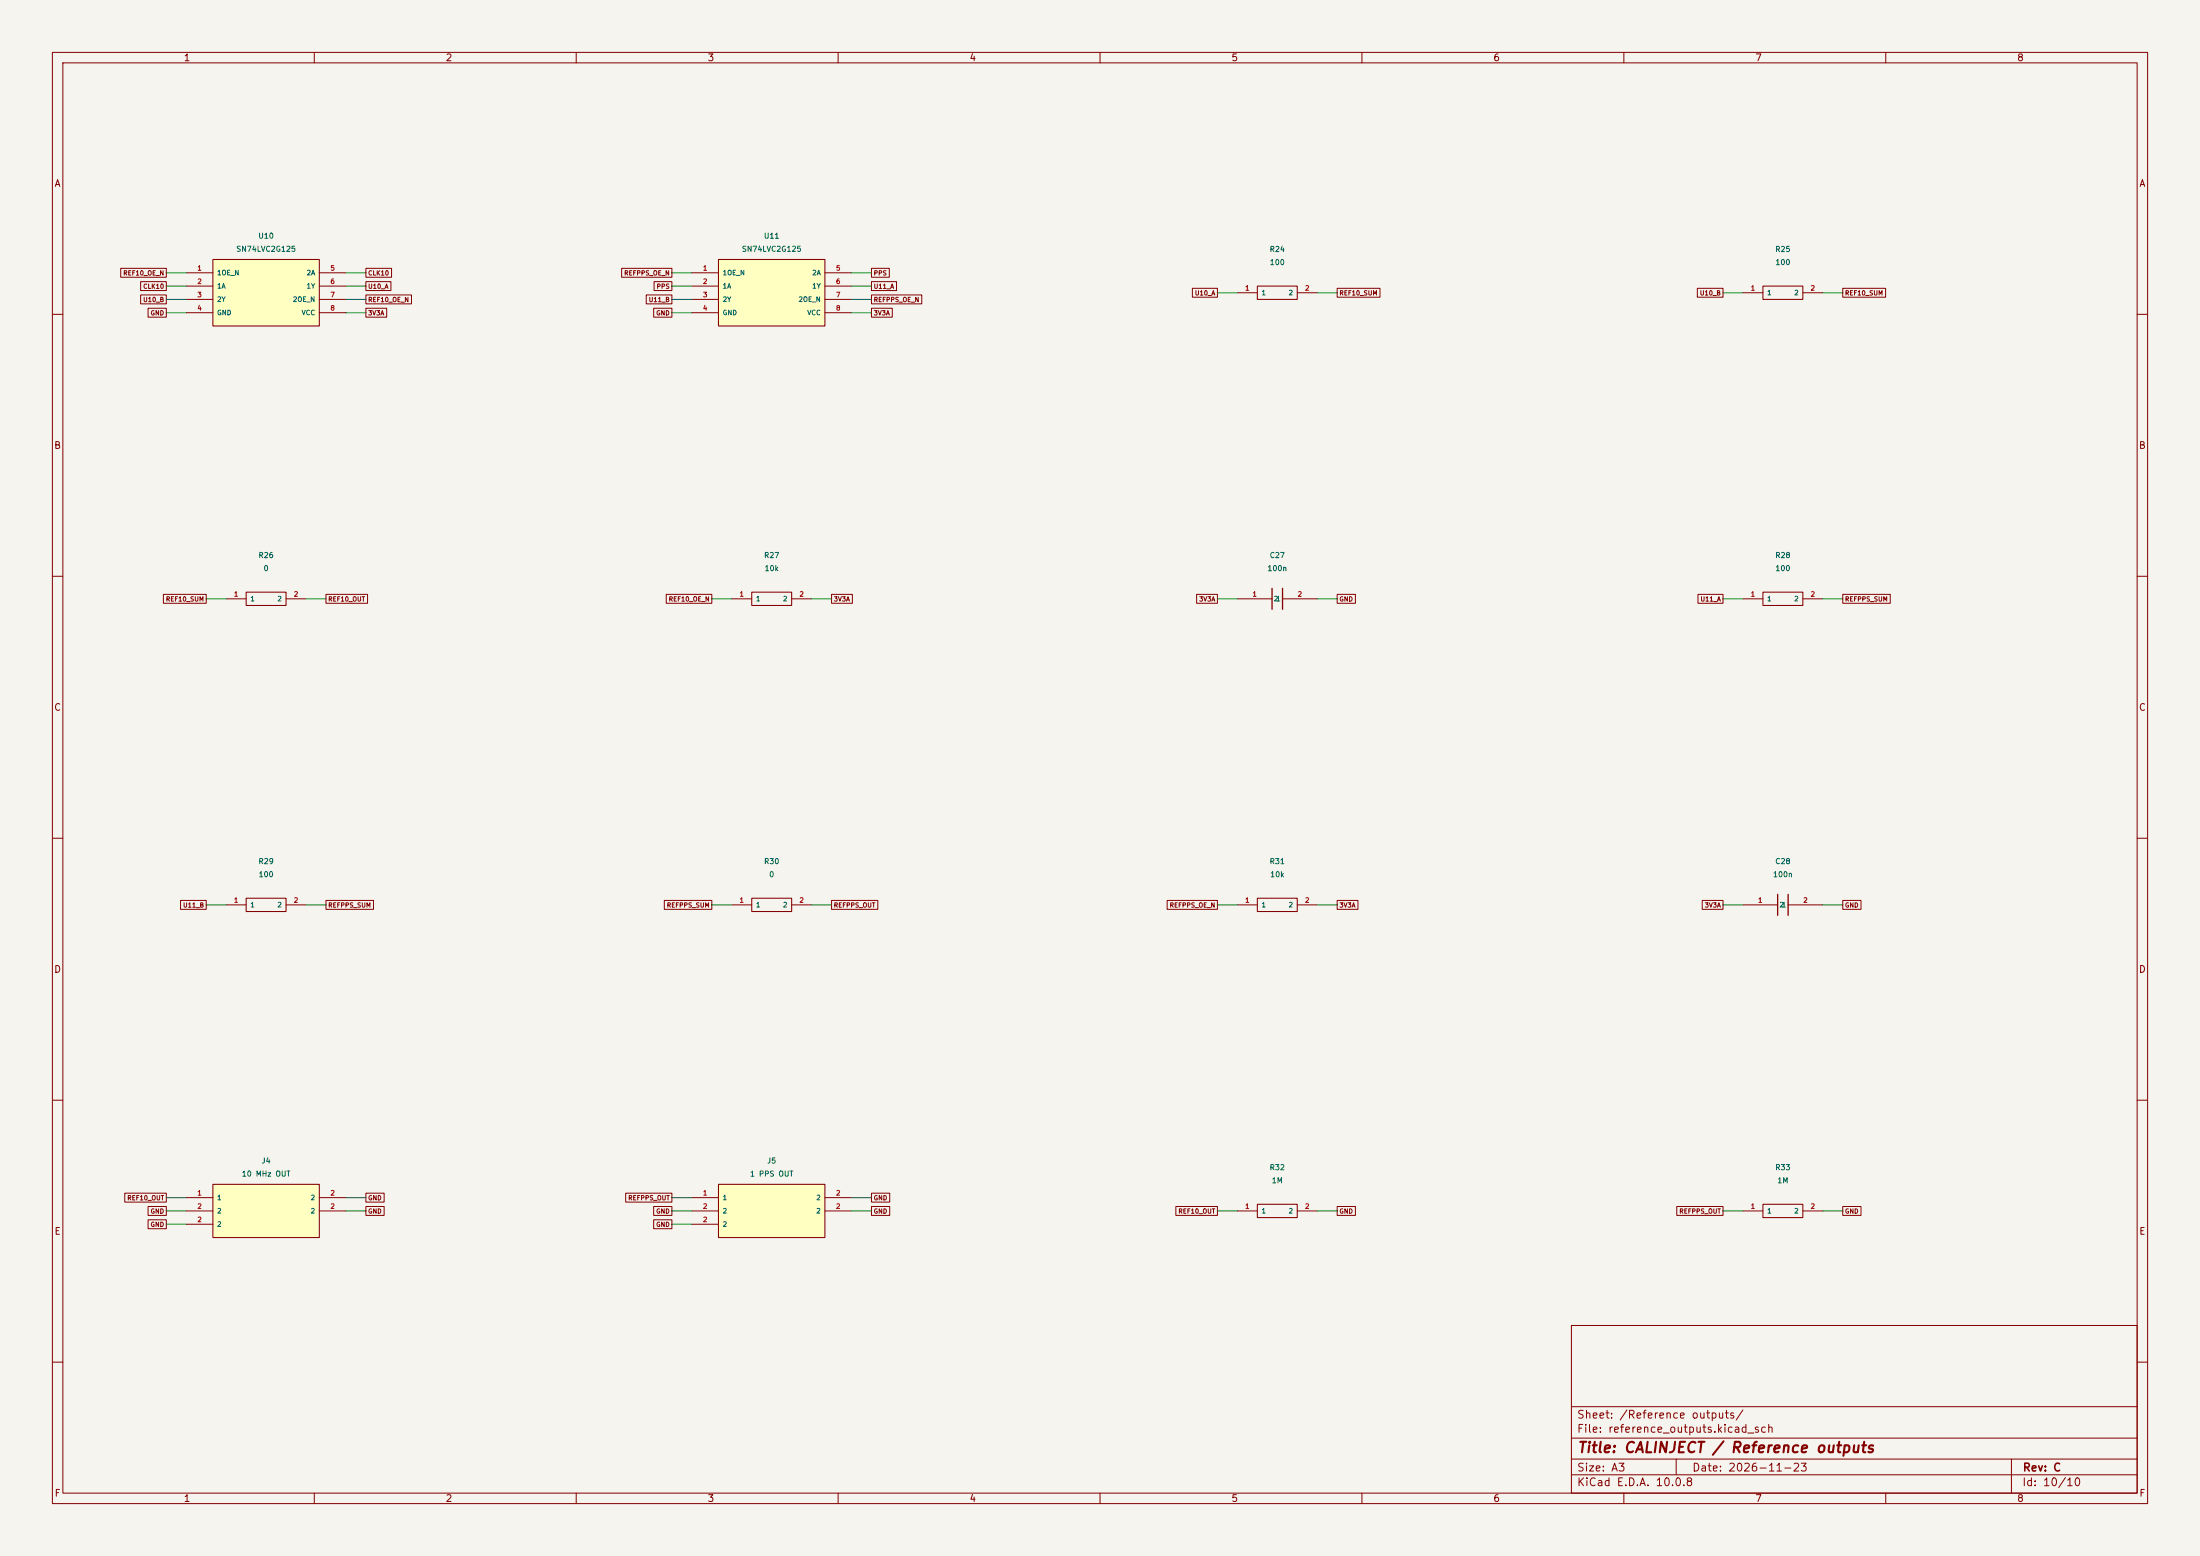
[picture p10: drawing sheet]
(kicad_sch (version 20250114) (generator "eeschema") (paper "A3") (title_block (title "CALINJECT / Reference outputs") (date "2026-11-23") (rev "C"))
(lib_symbols (symbol "Calinject:U10" (pin_names (offset 0.7)) (in_bom yes) (on_board yes)
(property "Reference" "U" (at 0 8.89 0) (effects (font (size 1.0 1.0))))
(property "Value" "SN74LVC2G125" (at 0 11.43 0) (effects (font (size 1.0 1.0))))
(symbol "U10_0_1" (rectangle (start -10.16 -6.35) (end 10.16 6.35) (stroke (width 0.2) (type default)) (fill (type background))))
(symbol "U10_1_1"
(pin input line (at -15.24 3.8099999999999996 0) (length 5.08) (name "1OE_N" (effects (font (size .9 .9)))) (number "1" (effects (font (size .9 .9)))))
(pin input line (at -15.24 1.2699999999999996 0) (length 5.08) (name "1A" (effects (font (size .9 .9)))) (number "2" (effects (font (size .9 .9)))))
(pin output line (at -15.24 -1.2700000000000005 0) (length 5.08) (name "2Y" (effects (font (size .9 .9)))) (number "3" (effects (font (size .9 .9)))))
(pin power_in line (at -15.24 -3.8100000000000005 0) (length 5.08) (name "GND" (effects (font (size .9 .9)))) (number "4" (effects (font (size .9 .9)))))
(pin input line (at 15.24 3.8099999999999996 180) (length 5.08) (name "2A" (effects (font (size .9 .9)))) (number "5" (effects (font (size .9 .9)))))
(pin output line (at 15.24 1.2699999999999996 180) (length 5.08) (name "1Y" (effects (font (size .9 .9)))) (number "6" (effects (font (size .9 .9)))))
(pin input line (at 15.24 -1.2700000000000005 180) (length 5.08) (name "2OE_N" (effects (font (size .9 .9)))) (number "7" (effects (font (size .9 .9)))))
(pin power_in line (at 15.24 -3.8100000000000005 180) (length 5.08) (name "VCC" (effects (font (size .9 .9)))) (number "8" (effects (font (size .9 .9)))))))
(symbol "Calinject:U11" (pin_names (offset 0.7)) (in_bom yes) (on_board yes)
(property "Reference" "U" (at 0 8.89 0) (effects (font (size 1.0 1.0))))
(property "Value" "SN74LVC2G125" (at 0 11.43 0) (effects (font (size 1.0 1.0))))
(symbol "U11_0_1" (rectangle (start -10.16 -6.35) (end 10.16 6.35) (stroke (width 0.2) (type default)) (fill (type background))))
(symbol "U11_1_1"
(pin input line (at -15.24 3.8099999999999996 0) (length 5.08) (name "1OE_N" (effects (font (size .9 .9)))) (number "1" (effects (font (size .9 .9)))))
(pin input line (at -15.24 1.2699999999999996 0) (length 5.08) (name "1A" (effects (font (size .9 .9)))) (number "2" (effects (font (size .9 .9)))))
(pin output line (at -15.24 -1.2700000000000005 0) (length 5.08) (name "2Y" (effects (font (size .9 .9)))) (number "3" (effects (font (size .9 .9)))))
(pin power_in line (at -15.24 -3.8100000000000005 0) (length 5.08) (name "GND" (effects (font (size .9 .9)))) (number "4" (effects (font (size .9 .9)))))
(pin input line (at 15.24 3.8099999999999996 180) (length 5.08) (name "2A" (effects (font (size .9 .9)))) (number "5" (effects (font (size .9 .9)))))
(pin output line (at 15.24 1.2699999999999996 180) (length 5.08) (name "1Y" (effects (font (size .9 .9)))) (number "6" (effects (font (size .9 .9)))))
(pin input line (at 15.24 -1.2700000000000005 180) (length 5.08) (name "2OE_N" (effects (font (size .9 .9)))) (number "7" (effects (font (size .9 .9)))))
(pin power_in line (at 15.24 -3.8100000000000005 180) (length 5.08) (name "VCC" (effects (font (size .9 .9)))) (number "8" (effects (font (size .9 .9)))))))
(symbol "Calinject:R24" (pin_names (offset 0.7)) (in_bom yes) (on_board yes)
(property "Reference" "R" (at 0 6.35 0) (effects (font (size 1.0 1.0))))
(property "Value" "100" (at 0 8.89 0) (effects (font (size 1.0 1.0))))
(symbol "R24_0_1" (rectangle (start -3.81 -1.27) (end 3.81 1.27) (stroke (width 0.2) (type default)) (fill (type none))))
(symbol "R24_1_1"
(pin passive line (at -7.62 0 0) (length 3.81) (name "1" (effects (font (size .9 .9)))) (number "1" (effects (font (size .9 .9)))))
(pin passive line (at 7.62 0 180) (length 3.81) (name "2" (effects (font (size .9 .9)))) (number "2" (effects (font (size .9 .9)))))))
(symbol "Calinject:R25" (pin_names (offset 0.7)) (in_bom yes) (on_board yes)
(property "Reference" "R" (at 0 6.35 0) (effects (font (size 1.0 1.0))))
(property "Value" "100" (at 0 8.89 0) (effects (font (size 1.0 1.0))))
(symbol "R25_0_1" (rectangle (start -3.81 -1.27) (end 3.81 1.27) (stroke (width 0.2) (type default)) (fill (type none))))
(symbol "R25_1_1"
(pin passive line (at -7.62 0 0) (length 3.81) (name "1" (effects (font (size .9 .9)))) (number "1" (effects (font (size .9 .9)))))
(pin passive line (at 7.62 0 180) (length 3.81) (name "2" (effects (font (size .9 .9)))) (number "2" (effects (font (size .9 .9)))))))
(symbol "Calinject:R26" (pin_names (offset 0.7)) (in_bom yes) (on_board yes)
(property "Reference" "R" (at 0 6.35 0) (effects (font (size 1.0 1.0))))
(property "Value" "0" (at 0 8.89 0) (effects (font (size 1.0 1.0))))
(symbol "R26_0_1" (rectangle (start -3.81 -1.27) (end 3.81 1.27) (stroke (width 0.2) (type default)) (fill (type none))))
(symbol "R26_1_1"
(pin passive line (at -7.62 0 0) (length 3.81) (name "1" (effects (font (size .9 .9)))) (number "1" (effects (font (size .9 .9)))))
(pin passive line (at 7.62 0 180) (length 3.81) (name "2" (effects (font (size .9 .9)))) (number "2" (effects (font (size .9 .9)))))))
(symbol "Calinject:R27" (pin_names (offset 0.7)) (in_bom yes) (on_board yes)
(property "Reference" "R" (at 0 6.35 0) (effects (font (size 1.0 1.0))))
(property "Value" "10k" (at 0 8.89 0) (effects (font (size 1.0 1.0))))
(symbol "R27_0_1" (rectangle (start -3.81 -1.27) (end 3.81 1.27) (stroke (width 0.2) (type default)) (fill (type none))))
(symbol "R27_1_1"
(pin passive line (at -7.62 0 0) (length 3.81) (name "1" (effects (font (size .9 .9)))) (number "1" (effects (font (size .9 .9)))))
(pin passive line (at 7.62 0 180) (length 3.81) (name "2" (effects (font (size .9 .9)))) (number "2" (effects (font (size .9 .9)))))))
(symbol "Calinject:C27" (pin_names (offset 0.7)) (in_bom yes) (on_board yes)
(property "Reference" "C" (at 0 6.35 0) (effects (font (size 1.0 1.0))))
(property "Value" "100n" (at 0 8.89 0) (effects (font (size 1.0 1.0))))
(symbol "C27_0_1" (polyline (pts (xy -1 -2) (xy -1 2)) (stroke (width 0.25) (type default)) (fill (type none))) (polyline (pts (xy 1 -2) (xy 1 2)) (stroke (width 0.25) (type default)) (fill (type none))))
(symbol "C27_1_1"
(pin passive line (at -7.62 0 0) (length 6.62) (name "1" (effects (font (size .9 .9)))) (number "1" (effects (font (size .9 .9)))))
(pin passive line (at 7.62 0 180) (length 6.62) (name "2" (effects (font (size .9 .9)))) (number "2" (effects (font (size .9 .9)))))))
(symbol "Calinject:R28" (pin_names (offset 0.7)) (in_bom yes) (on_board yes)
(property "Reference" "R" (at 0 6.35 0) (effects (font (size 1.0 1.0))))
(property "Value" "100" (at 0 8.89 0) (effects (font (size 1.0 1.0))))
(symbol "R28_0_1" (rectangle (start -3.81 -1.27) (end 3.81 1.27) (stroke (width 0.2) (type default)) (fill (type none))))
(symbol "R28_1_1"
(pin passive line (at -7.62 0 0) (length 3.81) (name "1" (effects (font (size .9 .9)))) (number "1" (effects (font (size .9 .9)))))
(pin passive line (at 7.62 0 180) (length 3.81) (name "2" (effects (font (size .9 .9)))) (number "2" (effects (font (size .9 .9)))))))
(symbol "Calinject:R29" (pin_names (offset 0.7)) (in_bom yes) (on_board yes)
(property "Reference" "R" (at 0 6.35 0) (effects (font (size 1.0 1.0))))
(property "Value" "100" (at 0 8.89 0) (effects (font (size 1.0 1.0))))
(symbol "R29_0_1" (rectangle (start -3.81 -1.27) (end 3.81 1.27) (stroke (width 0.2) (type default)) (fill (type none))))
(symbol "R29_1_1"
(pin passive line (at -7.62 0 0) (length 3.81) (name "1" (effects (font (size .9 .9)))) (number "1" (effects (font (size .9 .9)))))
(pin passive line (at 7.62 0 180) (length 3.81) (name "2" (effects (font (size .9 .9)))) (number "2" (effects (font (size .9 .9)))))))
(symbol "Calinject:R30" (pin_names (offset 0.7)) (in_bom yes) (on_board yes)
(property "Reference" "R" (at 0 6.35 0) (effects (font (size 1.0 1.0))))
(property "Value" "0" (at 0 8.89 0) (effects (font (size 1.0 1.0))))
(symbol "R30_0_1" (rectangle (start -3.81 -1.27) (end 3.81 1.27) (stroke (width 0.2) (type default)) (fill (type none))))
(symbol "R30_1_1"
(pin passive line (at -7.62 0 0) (length 3.81) (name "1" (effects (font (size .9 .9)))) (number "1" (effects (font (size .9 .9)))))
(pin passive line (at 7.62 0 180) (length 3.81) (name "2" (effects (font (size .9 .9)))) (number "2" (effects (font (size .9 .9)))))))
(symbol "Calinject:R31" (pin_names (offset 0.7)) (in_bom yes) (on_board yes)
(property "Reference" "R" (at 0 6.35 0) (effects (font (size 1.0 1.0))))
(property "Value" "10k" (at 0 8.89 0) (effects (font (size 1.0 1.0))))
(symbol "R31_0_1" (rectangle (start -3.81 -1.27) (end 3.81 1.27) (stroke (width 0.2) (type default)) (fill (type none))))
(symbol "R31_1_1"
(pin passive line (at -7.62 0 0) (length 3.81) (name "1" (effects (font (size .9 .9)))) (number "1" (effects (font (size .9 .9)))))
(pin passive line (at 7.62 0 180) (length 3.81) (name "2" (effects (font (size .9 .9)))) (number "2" (effects (font (size .9 .9)))))))
(symbol "Calinject:C28" (pin_names (offset 0.7)) (in_bom yes) (on_board yes)
(property "Reference" "C" (at 0 6.35 0) (effects (font (size 1.0 1.0))))
(property "Value" "100n" (at 0 8.89 0) (effects (font (size 1.0 1.0))))
(symbol "C28_0_1" (polyline (pts (xy -1 -2) (xy -1 2)) (stroke (width 0.25) (type default)) (fill (type none))) (polyline (pts (xy 1 -2) (xy 1 2)) (stroke (width 0.25) (type default)) (fill (type none))))
(symbol "C28_1_1"
(pin passive line (at -7.62 0 0) (length 6.62) (name "1" (effects (font (size .9 .9)))) (number "1" (effects (font (size .9 .9)))))
(pin passive line (at 7.62 0 180) (length 6.62) (name "2" (effects (font (size .9 .9)))) (number "2" (effects (font (size .9 .9)))))))
(symbol "Calinject:J4" (pin_names (offset 0.7)) (in_bom yes) (on_board yes)
(property "Reference" "J" (at 0 7.62 0) (effects (font (size 1.0 1.0))))
(property "Value" "10 MHz OUT" (at 0 10.16 0) (effects (font (size 1.0 1.0))))
(symbol "J4_0_1" (rectangle (start -10.16 -5.08) (end 10.16 5.08) (stroke (width 0.2) (type default)) (fill (type background))))
(symbol "J4_1_1"
(pin passive line (at -15.24 2.54 0) (length 5.08) (name "1" (effects (font (size .9 .9)))) (number "1" (effects (font (size .9 .9)))))
(pin passive line (at -15.24 0.0 0) (length 5.08) (name "2" (effects (font (size .9 .9)))) (number "2" (effects (font (size .9 .9)))))
(pin passive line (at -15.24 -2.54 0) (length 5.08) (name "2" (effects (font (size .9 .9)))) (number "2" (effects (font (size .9 .9)))))
(pin passive line (at 15.24 2.54 180) (length 5.08) (name "2" (effects (font (size .9 .9)))) (number "2" (effects (font (size .9 .9)))))
(pin passive line (at 15.24 0.0 180) (length 5.08) (name "2" (effects (font (size .9 .9)))) (number "2" (effects (font (size .9 .9)))))))
(symbol "Calinject:J5" (pin_names (offset 0.7)) (in_bom yes) (on_board yes)
(property "Reference" "J" (at 0 7.62 0) (effects (font (size 1.0 1.0))))
(property "Value" "1 PPS OUT" (at 0 10.16 0) (effects (font (size 1.0 1.0))))
(symbol "J5_0_1" (rectangle (start -10.16 -5.08) (end 10.16 5.08) (stroke (width 0.2) (type default)) (fill (type background))))
(symbol "J5_1_1"
(pin passive line (at -15.24 2.54 0) (length 5.08) (name "1" (effects (font (size .9 .9)))) (number "1" (effects (font (size .9 .9)))))
(pin passive line (at -15.24 0.0 0) (length 5.08) (name "2" (effects (font (size .9 .9)))) (number "2" (effects (font (size .9 .9)))))
(pin passive line (at -15.24 -2.54 0) (length 5.08) (name "2" (effects (font (size .9 .9)))) (number "2" (effects (font (size .9 .9)))))
(pin passive line (at 15.24 2.54 180) (length 5.08) (name "2" (effects (font (size .9 .9)))) (number "2" (effects (font (size .9 .9)))))
(pin passive line (at 15.24 0.0 180) (length 5.08) (name "2" (effects (font (size .9 .9)))) (number "2" (effects (font (size .9 .9)))))))
(symbol "Calinject:R32" (pin_names (offset 0.7)) (in_bom yes) (on_board yes)
(property "Reference" "R" (at 0 6.35 0) (effects (font (size 1.0 1.0))))
(property "Value" "1M" (at 0 8.89 0) (effects (font (size 1.0 1.0))))
(symbol "R32_0_1" (rectangle (start -3.81 -1.27) (end 3.81 1.27) (stroke (width 0.2) (type default)) (fill (type none))))
(symbol "R32_1_1"
(pin passive line (at -7.62 0 0) (length 3.81) (name "1" (effects (font (size .9 .9)))) (number "1" (effects (font (size .9 .9)))))
(pin passive line (at 7.62 0 180) (length 3.81) (name "2" (effects (font (size .9 .9)))) (number "2" (effects (font (size .9 .9)))))))
(symbol "Calinject:R33" (pin_names (offset 0.7)) (in_bom yes) (on_board yes)
(property "Reference" "R" (at 0 6.35 0) (effects (font (size 1.0 1.0))))
(property "Value" "1M" (at 0 8.89 0) (effects (font (size 1.0 1.0))))
(symbol "R33_0_1" (rectangle (start -3.81 -1.27) (end 3.81 1.27) (stroke (width 0.2) (type default)) (fill (type none))))
(symbol "R33_1_1"
(pin passive line (at -7.62 0 0) (length 3.81) (name "1" (effects (font (size .9 .9)))) (number "1" (effects (font (size .9 .9)))))
(pin passive line (at 7.62 0 180) (length 3.81) (name "2" (effects (font (size .9 .9)))) (number "2" (effects (font (size .9 .9))))))))
(symbol (lib_id "Calinject:U10") (at 50.8 55.88 0) (unit 1) (in_bom yes) (on_board yes) (dnp no)
(property "Reference" "U10" (at 50.8 45.03 0) (effects (font (size 1 1))))
(property "Value" "SN74LVC2G125" (at 50.8 47.53 0) (effects (font (size 1 1))))
(property "Footprint" "Calinject:SSOP8_DCT_U10" (at 50.8 64.23 0) (effects (font (size 1 1)) (hide yes)))
(pin "1")
(pin "2")
(pin "3")
(pin "4")
(pin "5")
(pin "6")
(pin "7")
(pin "8"))
(wire (pts (xy 35.559999999999995 52.07) (xy 31.749999999999996 52.07)) (stroke (width 0) (type default)))
(global_label "REF10_OE_N" (shape passive) (at 31.749999999999996 52.07 0) (effects (font (size .85 .85)) (justify right)))
(wire (pts (xy 35.559999999999995 54.61) (xy 31.749999999999996 54.61)) (stroke (width 0) (type default)))
(global_label "CLK10" (shape passive) (at 31.749999999999996 54.61 0) (effects (font (size .85 .85)) (justify right)))
(wire (pts (xy 35.559999999999995 57.150000000000006) (xy 31.749999999999996 57.150000000000006)) (stroke (width 0) (type default)))
(global_label "U10_B" (shape passive) (at 31.749999999999996 57.150000000000006 0) (effects (font (size .85 .85)) (justify right)))
(wire (pts (xy 35.559999999999995 59.690000000000005) (xy 31.749999999999996 59.690000000000005)) (stroke (width 0) (type default)))
(global_label "GND" (shape passive) (at 31.749999999999996 59.690000000000005 0) (effects (font (size .85 .85)) (justify right)))
(wire (pts (xy 66.03999999999999 52.07) (xy 69.85 52.07)) (stroke (width 0) (type default)))
(global_label "CLK10" (shape passive) (at 69.85 52.07 180) (effects (font (size .85 .85)) (justify left)))
(wire (pts (xy 66.03999999999999 54.61) (xy 69.85 54.61)) (stroke (width 0) (type default)))
(global_label "U10_A" (shape passive) (at 69.85 54.61 180) (effects (font (size .85 .85)) (justify left)))
(wire (pts (xy 66.03999999999999 57.150000000000006) (xy 69.85 57.150000000000006)) (stroke (width 0) (type default)))
(global_label "REF10_OE_N" (shape passive) (at 69.85 57.150000000000006 180) (effects (font (size .85 .85)) (justify left)))
(wire (pts (xy 66.03999999999999 59.690000000000005) (xy 69.85 59.690000000000005)) (stroke (width 0) (type default)))
(global_label "3V3A" (shape passive) (at 69.85 59.690000000000005 180) (effects (font (size .85 .85)) (justify left)))
(symbol (lib_id "Calinject:U11") (at 147.32 55.88 0) (unit 1) (in_bom yes) (on_board yes) (dnp no)
(property "Reference" "U11" (at 147.32 45.03 0) (effects (font (size 1 1))))
(property "Value" "SN74LVC2G125" (at 147.32 47.53 0) (effects (font (size 1 1))))
(property "Footprint" "Calinject:SSOP8_DCT_U11" (at 147.32 64.23 0) (effects (font (size 1 1)) (hide yes)))
(pin "1")
(pin "2")
(pin "3")
(pin "4")
(pin "5")
(pin "6")
(pin "7")
(pin "8"))
(wire (pts (xy 132.07999999999998 52.07) (xy 128.26999999999998 52.07)) (stroke (width 0) (type default)))
(global_label "REFPPS_OE_N" (shape passive) (at 128.26999999999998 52.07 0) (effects (font (size .85 .85)) (justify right)))
(wire (pts (xy 132.07999999999998 54.61) (xy 128.26999999999998 54.61)) (stroke (width 0) (type default)))
(global_label "PPS" (shape passive) (at 128.26999999999998 54.61 0) (effects (font (size .85 .85)) (justify right)))
(wire (pts (xy 132.07999999999998 57.150000000000006) (xy 128.26999999999998 57.150000000000006)) (stroke (width 0) (type default)))
(global_label "U11_B" (shape passive) (at 128.26999999999998 57.150000000000006 0) (effects (font (size .85 .85)) (justify right)))
(wire (pts (xy 132.07999999999998 59.690000000000005) (xy 128.26999999999998 59.690000000000005)) (stroke (width 0) (type default)))
(global_label "GND" (shape passive) (at 128.26999999999998 59.690000000000005 0) (effects (font (size .85 .85)) (justify right)))
(wire (pts (xy 162.56 52.07) (xy 166.37 52.07)) (stroke (width 0) (type default)))
(global_label "PPS" (shape passive) (at 166.37 52.07 180) (effects (font (size .85 .85)) (justify left)))
(wire (pts (xy 162.56 54.61) (xy 166.37 54.61)) (stroke (width 0) (type default)))
(global_label "U11_A" (shape passive) (at 166.37 54.61 180) (effects (font (size .85 .85)) (justify left)))
(wire (pts (xy 162.56 57.150000000000006) (xy 166.37 57.150000000000006)) (stroke (width 0) (type default)))
(global_label "REFPPS_OE_N" (shape passive) (at 166.37 57.150000000000006 180) (effects (font (size .85 .85)) (justify left)))
(wire (pts (xy 162.56 59.690000000000005) (xy 166.37 59.690000000000005)) (stroke (width 0) (type default)))
(global_label "3V3A" (shape passive) (at 166.37 59.690000000000005 180) (effects (font (size .85 .85)) (justify left)))
(symbol (lib_id "Calinject:R24") (at 243.83999999999997 55.88 0) (unit 1) (in_bom yes) (on_board yes) (dnp no)
(property "Reference" "R24" (at 243.83999999999997 47.57 0) (effects (font (size 1 1))))
(property "Value" "100" (at 243.83999999999997 50.07 0) (effects (font (size 1 1))))
(property "Footprint" "Calinject:R_0603_R24" (at 243.83999999999997 61.690000000000005 0) (effects (font (size 1 1)) (hide yes)))
(pin "1")
(pin "2"))
(wire (pts (xy 236.21999999999997 55.88) (xy 232.40999999999997 55.88)) (stroke (width 0) (type default)))
(global_label "U10_A" (shape passive) (at 232.40999999999997 55.88 0) (effects (font (size .85 .85)) (justify right)))
(wire (pts (xy 251.45999999999998 55.88) (xy 255.26999999999998 55.88)) (stroke (width 0) (type default)))
(global_label "REF10_SUM" (shape passive) (at 255.26999999999998 55.88 180) (effects (font (size .85 .85)) (justify left)))
(symbol (lib_id "Calinject:R25") (at 340.36 55.88 0) (unit 1) (in_bom yes) (on_board yes) (dnp no)
(property "Reference" "R25" (at 340.36 47.57 0) (effects (font (size 1 1))))
(property "Value" "100" (at 340.36 50.07 0) (effects (font (size 1 1))))
(property "Footprint" "Calinject:R_0603_R25" (at 340.36 61.690000000000005 0) (effects (font (size 1 1)) (hide yes)))
(pin "1")
(pin "2"))
(wire (pts (xy 332.74 55.88) (xy 328.93 55.88)) (stroke (width 0) (type default)))
(global_label "U10_B" (shape passive) (at 328.93 55.88 0) (effects (font (size .85 .85)) (justify right)))
(wire (pts (xy 347.98 55.88) (xy 351.79 55.88)) (stroke (width 0) (type default)))
(global_label "REF10_SUM" (shape passive) (at 351.79 55.88 180) (effects (font (size .85 .85)) (justify left)))
(symbol (lib_id "Calinject:R26") (at 50.8 114.30000000000001 0) (unit 1) (in_bom yes) (on_board yes) (dnp no)
(property "Reference" "R26" (at 50.8 105.99000000000001 0) (effects (font (size 1 1))))
(property "Value" "0" (at 50.8 108.49000000000001 0) (effects (font (size 1 1))))
(property "Footprint" "Calinject:R_0603_R26" (at 50.8 120.11000000000001 0) (effects (font (size 1 1)) (hide yes)))
(pin "1")
(pin "2"))
(wire (pts (xy 43.18 114.30000000000001) (xy 39.37 114.30000000000001)) (stroke (width 0) (type default)))
(global_label "REF10_SUM" (shape passive) (at 39.37 114.30000000000001 0) (effects (font (size .85 .85)) (justify right)))
(wire (pts (xy 58.419999999999995 114.30000000000001) (xy 62.23 114.30000000000001)) (stroke (width 0) (type default)))
(global_label "REF10_OUT" (shape passive) (at 62.23 114.30000000000001 180) (effects (font (size .85 .85)) (justify left)))
(symbol (lib_id "Calinject:R27") (at 147.32 114.30000000000001 0) (unit 1) (in_bom yes) (on_board yes) (dnp no)
(property "Reference" "R27" (at 147.32 105.99000000000001 0) (effects (font (size 1 1))))
(property "Value" "10k" (at 147.32 108.49000000000001 0) (effects (font (size 1 1))))
(property "Footprint" "Calinject:R_0603_R27" (at 147.32 120.11000000000001 0) (effects (font (size 1 1)) (hide yes)))
(pin "1")
(pin "2"))
(wire (pts (xy 139.7 114.30000000000001) (xy 135.89 114.30000000000001)) (stroke (width 0) (type default)))
(global_label "REF10_OE_N" (shape passive) (at 135.89 114.30000000000001 0) (effects (font (size .85 .85)) (justify right)))
(wire (pts (xy 154.94 114.30000000000001) (xy 158.75 114.30000000000001)) (stroke (width 0) (type default)))
(global_label "3V3A" (shape passive) (at 158.75 114.30000000000001 180) (effects (font (size .85 .85)) (justify left)))
(symbol (lib_id "Calinject:C27") (at 243.83999999999997 114.30000000000001 0) (unit 1) (in_bom yes) (on_board yes) (dnp no)
(property "Reference" "C27" (at 243.83999999999997 105.99000000000001 0) (effects (font (size 1 1))))
(property "Value" "100n" (at 243.83999999999997 108.49000000000001 0) (effects (font (size 1 1))))
(property "Footprint" "Calinject:C_0603_C27" (at 243.83999999999997 120.11000000000001 0) (effects (font (size 1 1)) (hide yes)))
(pin "1")
(pin "2"))
(wire (pts (xy 236.21999999999997 114.30000000000001) (xy 232.40999999999997 114.30000000000001)) (stroke (width 0) (type default)))
(global_label "3V3A" (shape passive) (at 232.40999999999997 114.30000000000001 0) (effects (font (size .85 .85)) (justify right)))
(wire (pts (xy 251.45999999999998 114.30000000000001) (xy 255.26999999999998 114.30000000000001)) (stroke (width 0) (type default)))
(global_label "GND" (shape passive) (at 255.26999999999998 114.30000000000001 180) (effects (font (size .85 .85)) (justify left)))
(symbol (lib_id "Calinject:R28") (at 340.36 114.30000000000001 0) (unit 1) (in_bom yes) (on_board yes) (dnp no)
(property "Reference" "R28" (at 340.36 105.99000000000001 0) (effects (font (size 1 1))))
(property "Value" "100" (at 340.36 108.49000000000001 0) (effects (font (size 1 1))))
(property "Footprint" "Calinject:R_0603_R28" (at 340.36 120.11000000000001 0) (effects (font (size 1 1)) (hide yes)))
(pin "1")
(pin "2"))
(wire (pts (xy 332.74 114.30000000000001) (xy 328.93 114.30000000000001)) (stroke (width 0) (type default)))
(global_label "U11_A" (shape passive) (at 328.93 114.30000000000001 0) (effects (font (size .85 .85)) (justify right)))
(wire (pts (xy 347.98 114.30000000000001) (xy 351.79 114.30000000000001)) (stroke (width 0) (type default)))
(global_label "REFPPS_SUM" (shape passive) (at 351.79 114.30000000000001 180) (effects (font (size .85 .85)) (justify left)))
(symbol (lib_id "Calinject:R29") (at 50.8 172.72 0) (unit 1) (in_bom yes) (on_board yes) (dnp no)
(property "Reference" "R29" (at 50.8 164.41 0) (effects (font (size 1 1))))
(property "Value" "100" (at 50.8 166.91 0) (effects (font (size 1 1))))
(property "Footprint" "Calinject:R_0603_R29" (at 50.8 178.53 0) (effects (font (size 1 1)) (hide yes)))
(pin "1")
(pin "2"))
(wire (pts (xy 43.18 172.72) (xy 39.37 172.72)) (stroke (width 0) (type default)))
(global_label "U11_B" (shape passive) (at 39.37 172.72 0) (effects (font (size .85 .85)) (justify right)))
(wire (pts (xy 58.419999999999995 172.72) (xy 62.23 172.72)) (stroke (width 0) (type default)))
(global_label "REFPPS_SUM" (shape passive) (at 62.23 172.72 180) (effects (font (size .85 .85)) (justify left)))
(symbol (lib_id "Calinject:R30") (at 147.32 172.72 0) (unit 1) (in_bom yes) (on_board yes) (dnp no)
(property "Reference" "R30" (at 147.32 164.41 0) (effects (font (size 1 1))))
(property "Value" "0" (at 147.32 166.91 0) (effects (font (size 1 1))))
(property "Footprint" "Calinject:R_0603_R30" (at 147.32 178.53 0) (effects (font (size 1 1)) (hide yes)))
(pin "1")
(pin "2"))
(wire (pts (xy 139.7 172.72) (xy 135.89 172.72)) (stroke (width 0) (type default)))
(global_label "REFPPS_SUM" (shape passive) (at 135.89 172.72 0) (effects (font (size .85 .85)) (justify right)))
(wire (pts (xy 154.94 172.72) (xy 158.75 172.72)) (stroke (width 0) (type default)))
(global_label "REFPPS_OUT" (shape passive) (at 158.75 172.72 180) (effects (font (size .85 .85)) (justify left)))
(symbol (lib_id "Calinject:R31") (at 243.83999999999997 172.72 0) (unit 1) (in_bom yes) (on_board yes) (dnp no)
(property "Reference" "R31" (at 243.83999999999997 164.41 0) (effects (font (size 1 1))))
(property "Value" "10k" (at 243.83999999999997 166.91 0) (effects (font (size 1 1))))
(property "Footprint" "Calinject:R_0603_R31" (at 243.83999999999997 178.53 0) (effects (font (size 1 1)) (hide yes)))
(pin "1")
(pin "2"))
(wire (pts (xy 236.21999999999997 172.72) (xy 232.40999999999997 172.72)) (stroke (width 0) (type default)))
(global_label "REFPPS_OE_N" (shape passive) (at 232.40999999999997 172.72 0) (effects (font (size .85 .85)) (justify right)))
(wire (pts (xy 251.45999999999998 172.72) (xy 255.26999999999998 172.72)) (stroke (width 0) (type default)))
(global_label "3V3A" (shape passive) (at 255.26999999999998 172.72 180) (effects (font (size .85 .85)) (justify left)))
(symbol (lib_id "Calinject:C28") (at 340.36 172.72 0) (unit 1) (in_bom yes) (on_board yes) (dnp no)
(property "Reference" "C28" (at 340.36 164.41 0) (effects (font (size 1 1))))
(property "Value" "100n" (at 340.36 166.91 0) (effects (font (size 1 1))))
(property "Footprint" "Calinject:C_0603_C28" (at 340.36 178.53 0) (effects (font (size 1 1)) (hide yes)))
(pin "1")
(pin "2"))
(wire (pts (xy 332.74 172.72) (xy 328.93 172.72)) (stroke (width 0) (type default)))
(global_label "3V3A" (shape passive) (at 328.93 172.72 0) (effects (font (size .85 .85)) (justify right)))
(wire (pts (xy 347.98 172.72) (xy 351.79 172.72)) (stroke (width 0) (type default)))
(global_label "GND" (shape passive) (at 351.79 172.72 180) (effects (font (size .85 .85)) (justify left)))
(symbol (lib_id "Calinject:J4") (at 50.8 231.14 0) (unit 1) (in_bom yes) (on_board yes) (dnp no)
(property "Reference" "J4" (at 50.8 221.55999999999997 0) (effects (font (size 1 1))))
(property "Value" "10 MHz OUT" (at 50.8 224.05999999999997 0) (effects (font (size 1 1))))
(property "Footprint" "Calinject:SMA_KWE_RA_J4" (at 50.8 238.22 0) (effects (font (size 1 1)) (hide yes)))
(pin "1")
(pin "2")
(pin "2")
(pin "2")
(pin "2"))
(wire (pts (xy 35.559999999999995 228.6) (xy 31.749999999999996 228.6)) (stroke (width 0) (type default)))
(global_label "REF10_OUT" (shape passive) (at 31.749999999999996 228.6 0) (effects (font (size .85 .85)) (justify right)))
(wire (pts (xy 35.559999999999995 231.14) (xy 31.749999999999996 231.14)) (stroke (width 0) (type default)))
(global_label "GND" (shape passive) (at 31.749999999999996 231.14 0) (effects (font (size .85 .85)) (justify right)))
(wire (pts (xy 35.559999999999995 233.67999999999998) (xy 31.749999999999996 233.67999999999998)) (stroke (width 0) (type default)))
(global_label "GND" (shape passive) (at 31.749999999999996 233.67999999999998 0) (effects (font (size .85 .85)) (justify right)))
(wire (pts (xy 66.03999999999999 228.6) (xy 69.85 228.6)) (stroke (width 0) (type default)))
(global_label "GND" (shape passive) (at 69.85 228.6 180) (effects (font (size .85 .85)) (justify left)))
(wire (pts (xy 66.03999999999999 231.14) (xy 69.85 231.14)) (stroke (width 0) (type default)))
(global_label "GND" (shape passive) (at 69.85 231.14 180) (effects (font (size .85 .85)) (justify left)))
(symbol (lib_id "Calinject:J5") (at 147.32 231.14 0) (unit 1) (in_bom yes) (on_board yes) (dnp no)
(property "Reference" "J5" (at 147.32 221.55999999999997 0) (effects (font (size 1 1))))
(property "Value" "1 PPS OUT" (at 147.32 224.05999999999997 0) (effects (font (size 1 1))))
(property "Footprint" "Calinject:SMA_KWE_RA_J5" (at 147.32 238.22 0) (effects (font (size 1 1)) (hide yes)))
(pin "1")
(pin "2")
(pin "2")
(pin "2")
(pin "2"))
(wire (pts (xy 132.07999999999998 228.6) (xy 128.26999999999998 228.6)) (stroke (width 0) (type default)))
(global_label "REFPPS_OUT" (shape passive) (at 128.26999999999998 228.6 0) (effects (font (size .85 .85)) (justify right)))
(wire (pts (xy 132.07999999999998 231.14) (xy 128.26999999999998 231.14)) (stroke (width 0) (type default)))
(global_label "GND" (shape passive) (at 128.26999999999998 231.14 0) (effects (font (size .85 .85)) (justify right)))
(wire (pts (xy 132.07999999999998 233.67999999999998) (xy 128.26999999999998 233.67999999999998)) (stroke (width 0) (type default)))
(global_label "GND" (shape passive) (at 128.26999999999998 233.67999999999998 0) (effects (font (size .85 .85)) (justify right)))
(wire (pts (xy 162.56 228.6) (xy 166.37 228.6)) (stroke (width 0) (type default)))
(global_label "GND" (shape passive) (at 166.37 228.6 180) (effects (font (size .85 .85)) (justify left)))
(wire (pts (xy 162.56 231.14) (xy 166.37 231.14)) (stroke (width 0) (type default)))
(global_label "GND" (shape passive) (at 166.37 231.14 180) (effects (font (size .85 .85)) (justify left)))
(symbol (lib_id "Calinject:R32") (at 243.83999999999997 231.14 0) (unit 1) (in_bom yes) (on_board yes) (dnp no)
(property "Reference" "R32" (at 243.83999999999997 222.82999999999998 0) (effects (font (size 1 1))))
(property "Value" "1M" (at 243.83999999999997 225.32999999999998 0) (effects (font (size 1 1))))
(property "Footprint" "Calinject:R_0603_R32" (at 243.83999999999997 236.95 0) (effects (font (size 1 1)) (hide yes)))
(pin "1")
(pin "2"))
(wire (pts (xy 236.21999999999997 231.14) (xy 232.40999999999997 231.14)) (stroke (width 0) (type default)))
(global_label "REF10_OUT" (shape passive) (at 232.40999999999997 231.14 0) (effects (font (size .85 .85)) (justify right)))
(wire (pts (xy 251.45999999999998 231.14) (xy 255.26999999999998 231.14)) (stroke (width 0) (type default)))
(global_label "GND" (shape passive) (at 255.26999999999998 231.14 180) (effects (font (size .85 .85)) (justify left)))
(symbol (lib_id "Calinject:R33") (at 340.36 231.14 0) (unit 1) (in_bom yes) (on_board yes) (dnp no)
(property "Reference" "R33" (at 340.36 222.82999999999998 0) (effects (font (size 1 1))))
(property "Value" "1M" (at 340.36 225.32999999999998 0) (effects (font (size 1 1))))
(property "Footprint" "Calinject:R_0603_R33" (at 340.36 236.95 0) (effects (font (size 1 1)) (hide yes)))
(pin "1")
(pin "2"))
(wire (pts (xy 332.74 231.14) (xy 328.93 231.14)) (stroke (width 0) (type default)))
(global_label "REFPPS_OUT" (shape passive) (at 328.93 231.14 0) (effects (font (size .85 .85)) (justify right)))
(wire (pts (xy 347.98 231.14) (xy 351.79 231.14)) (stroke (width 0) (type default)))
(global_label "GND" (shape passive) (at 351.79 231.14 180) (effects (font (size .85 .85)) (justify left))))
